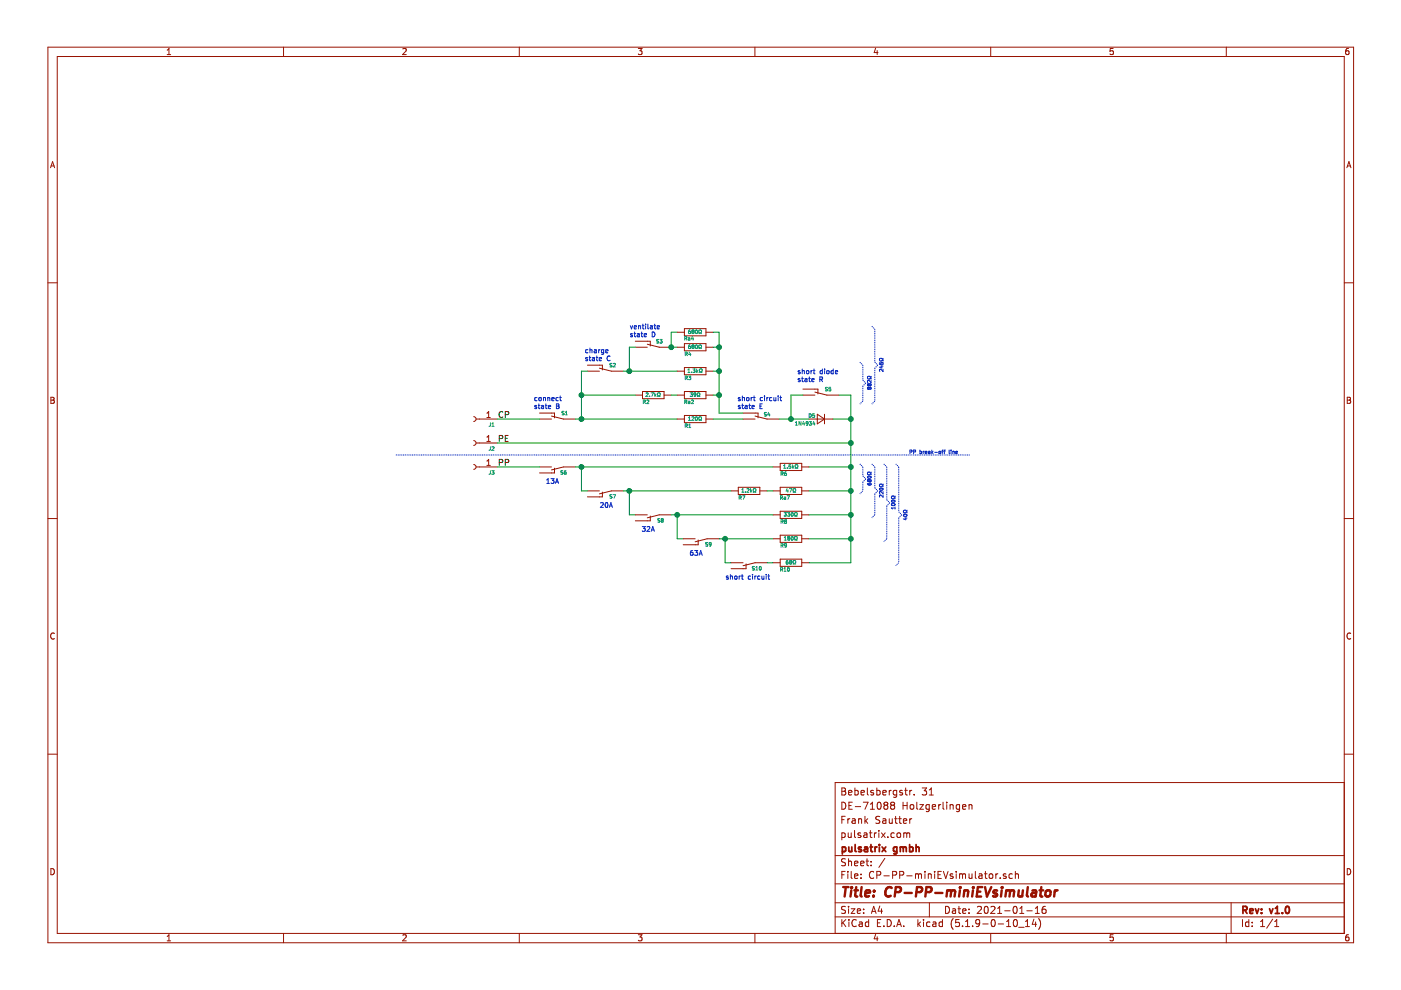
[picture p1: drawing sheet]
EESchema Schematic File Version 4
EELAYER 30 0
EELAYER END
$Descr A4 11693 8268
encoding utf-8
Sheet 1 1
Title "CP-PP-miniEVsimulator"
Date "2021-01-16"
Rev "v1.0"
Comp "pulsatrix gmbh"
Comment1 "pulsatrix.com"
Comment2 "Frank Sautter"
Comment3 "DE-71088 Holzgerlingen"
Comment4 "Bebelsbergstr. 31"
$EndDescr
$Comp
L _sauttefk:D D5
U 1 1
P 6850 3500
F 0 "D5" H 6925 3475 30  0000 C CNN
F 1 "1N4934" H 6980 3540 30  0000 C CNN
F 2 "Diode_THT:D_A-405_P7.62mm_Horizontal" H 6850 3500 60  0001 C CNN
F 3 "" H 6850 3500 60  0000 C CNN
F 4 "C146704" H 6850 3500 50  0001 C CNN "LCSC"
	1    6850 3500
	-1   0    0    1   
$EndComp
$Comp
L _sauttefk:R Ra2
U 1 1
P 5800 3300
F 0 "Ra2" H 5850 3360 30  0000 C CNN
F 1 "39Ω" H 5800 3300 30  0000 C CNN
F 2 "Resistor_THT:R_Axial_DIN0207_L6.3mm_D2.5mm_P7.62mm_Horizontal" H 5800 3300 60  0001 C CNN
F 3 "" H 5800 3300 60  0000 C CNN
F 4 "C58644" H 5800 3300 50  0001 C CNN "LCSC"
	1    5800 3300
	-1   0    0    1   
$EndComp
$Comp
L _sauttefk:R R3
U 1 1
P 5800 3100
F 0 "R3" H 5860 3160 30  0000 C CNN
F 1 "1.3kΩ" H 5800 3100 30  0000 C CNN
F 2 "Resistor_THT:R_Axial_DIN0207_L6.3mm_D2.5mm_P7.62mm_Horizontal" H 5800 3100 60  0001 C CNN
F 3 "" H 5800 3100 60  0000 C CNN
F 4 "C337167" H 5800 3100 50  0001 C CNN "LCSC"
	1    5800 3100
	-1   0    0    1   
$EndComp
Wire Wire Line
	5650 2900 5600 2900
Wire Wire Line
	5650 3300 5600 3300
Wire Wire Line
	5950 2900 6000 2900
Wire Wire Line
	6000 2900 6000 3100
Wire Wire Line
	6000 3300 5950 3300
Wire Wire Line
	5950 3100 6000 3100
Connection ~ 6000 3100
Wire Wire Line
	6000 3100 6000 3300
$Comp
L _sauttefk:Switch_SPDT S4
U 1 1
P 6350 3500
F 0 "S4" V 6310 3480 30  0000 R CNN
F 1 "Switch_SPDT" H 6125 3400 39  0001 L CNN
F 2 "_sauttefk:miniatureToggleSwitch_12.7x6.6" H 7100 3475 60  0001 C CNN
F 3 "" H 7100 3475 60  0000 C CNN
F 4 "C312276" H 6350 3500 50  0001 C CNN "LCSC"
	1    6350 3500
	0    -1   1    0   
$EndComp
$Comp
L _sauttefk:R R1
U 1 1
P 5800 3500
F 0 "R1" H 5860 3560 30  0000 C CNN
F 1 "120Ω" H 5800 3500 30  0000 C CNN
F 2 "Resistor_THT:R_Axial_DIN0207_L6.3mm_D2.5mm_P7.62mm_Horizontal" H 5800 3500 60  0001 C CNN
F 3 "" H 5800 3500 60  0000 C CNN
F 4 "C58619" H 5800 3500 50  0001 C CNN "LCSC"
	1    5800 3500
	-1   0    0    1   
$EndComp
Wire Wire Line
	5950 3500 6200 3500
Wire Wire Line
	6000 3300 6000 3450
Wire Wire Line
	6000 3450 6200 3450
Connection ~ 6000 3300
$Comp
L _sauttefk:Switch_SPDT S5
U 1 1
P 6850 3300
F 0 "S5" V 6800 3270 30  0000 R CNN
F 1 "Switch_SPDT" H 6625 3200 39  0001 L CNN
F 2 "_sauttefk:miniatureToggleSwitch_12.7x6.6" H 7600 3275 60  0001 C CNN
F 3 "" H 7600 3275 60  0000 C CNN
F 4 "C312276" H 6850 3300 50  0001 C CNN "LCSC"
	1    6850 3300
	0    -1   1    0   
$EndComp
Wire Wire Line
	6500 3500 6600 3500
Wire Wire Line
	6700 3300 6600 3300
Wire Wire Line
	6600 3300 6600 3500
Connection ~ 6600 3500
Wire Wire Line
	6600 3500 6750 3500
Wire Wire Line
	7000 3300 7100 3300
Wire Wire Line
	7100 3300 7100 3500
Wire Wire Line
	6950 3500 7100 3500
Connection ~ 7100 3500
Text Notes 6650 3200 0    40   ~ 0
short diode\nstate R
Text Notes 6150 3425 0    40   ~ 0
short circuit\nstate E
$Comp
L _sauttefk:R R6
U 1 1
P 6600 3900
F 0 "R6" H 6660 3960 30  0000 C CNN
F 1 "1.5kΩ" H 6600 3900 30  0000 C CNN
F 2 "Resistor_THT:R_Axial_DIN0207_L6.3mm_D2.5mm_P7.62mm_Horizontal" H 6600 3900 60  0001 C CNN
F 3 "" H 6600 3900 60  0000 C CNN
F 4 "C58620" H 6600 3900 50  0001 C CNN "LCSC"
	1    6600 3900
	-1   0    0    1   
$EndComp
$Comp
L _sauttefk:R Ra7
U 1 1
P 6600 4100
F 0 "Ra7" H 6650 4160 30  0000 C CNN
F 1 "47Ω" H 6600 4100 30  0000 C CNN
F 2 "Resistor_THT:R_Axial_DIN0207_L6.3mm_D2.5mm_P7.62mm_Horizontal" H 6600 4100 60  0001 C CNN
F 3 "" H 6600 4100 60  0000 C CNN
F 4 "C58604" H 6600 4100 50  0001 C CNN "LCSC"
	1    6600 4100
	-1   0    0    1   
$EndComp
$Comp
L _sauttefk:R R8
U 1 1
P 6600 4300
F 0 "R8" H 6660 4360 30  0000 C CNN
F 1 "330Ω" H 6600 4300 30  0000 C CNN
F 2 "Resistor_THT:R_Axial_DIN0207_L6.3mm_D2.5mm_P7.62mm_Horizontal" H 6600 4300 60  0001 C CNN
F 3 "" H 6600 4300 60  0000 C CNN
F 4 "C58608" H 6600 4300 50  0001 C CNN "LCSC"
	1    6600 4300
	-1   0    0    1   
$EndComp
$Comp
L _sauttefk:R R9
U 1 1
P 6600 4500
F 0 "R9" H 6660 4560 30  0000 C CNN
F 1 "180Ω" H 6600 4500 30  0000 C CNN
F 2 "Resistor_THT:R_Axial_DIN0207_L6.3mm_D2.5mm_P7.62mm_Horizontal" H 6600 4500 60  0001 C CNN
F 3 "" H 6600 4500 60  0000 C CNN
F 4 "C58665" H 6600 4500 50  0001 C CNN "LCSC"
	1    6600 4500
	-1   0    0    1   
$EndComp
$Comp
L _sauttefk:R R10
U 1 1
P 6600 4700
F 0 "R10" H 6650 4760 30  0000 C CNN
F 1 "68Ω" H 6600 4700 30  0000 C CNN
F 2 "Resistor_THT:R_Axial_DIN0207_L6.3mm_D2.5mm_P7.62mm_Horizontal" H 6600 4700 60  0001 C CNN
F 3 "" H 6600 4700 60  0000 C CNN
F 4 "C58629" H 6600 4700 50  0001 C CNN "LCSC"
	1    6600 4700
	-1   0    0    1   
$EndComp
Wire Wire Line
	6750 4700 7100 4700
Wire Wire Line
	7100 4700 7100 4500
Wire Wire Line
	6750 3900 7100 3900
Connection ~ 7100 3900
Wire Wire Line
	6750 4100 7100 4100
Connection ~ 7100 4100
Wire Wire Line
	7100 4100 7100 3900
Wire Wire Line
	6750 4300 7100 4300
Connection ~ 7100 4300
Wire Wire Line
	7100 4300 7100 4100
Wire Wire Line
	6750 4500 7100 4500
Connection ~ 7100 4500
Wire Wire Line
	7100 4500 7100 4300
Wire Notes Line
	7175 3875 7200 3900
Wire Notes Line
	7200 3900 7200 3975
Wire Notes Line
	7200 3975 7225 4000
Wire Notes Line
	7225 4000 7200 4025
Wire Notes Line
	7200 4025 7200 4100
Wire Notes Line
	7200 4100 7175 4125
Wire Notes Line
	7375 3875 7400 3900
Wire Notes Line
	7400 3900 7400 4175
Wire Notes Line
	7400 4175 7425 4200
Wire Notes Line
	7425 4200 7400 4225
Wire Notes Line
	7400 4225 7400 4500
Wire Notes Line
	7400 4500 7375 4525
Text Notes 7480 4260 1    30   ~ 0
100Ω
Wire Notes Line
	7475 3875 7500 3900
Wire Notes Line
	7500 3900 7500 4275
Wire Notes Line
	7500 4275 7525 4300
Wire Notes Line
	7525 4300 7500 4325
Wire Notes Line
	7500 4325 7500 4700
Wire Notes Line
	7500 4700 7475 4725
Text Notes 7580 4350 1    30   ~ 0
40Ω
Wire Notes Line
	3300 3800 8100 3800
Text Notes 8000 3800 2    30   ~ 0
PP break-off line
Wire Wire Line
	6400 4700 6450 4700
Text Notes 6050 4850 0    40   ~ 0
short circuit
Text Notes 5750 4650 0    40   ~ 0
63A
Text Notes 5350 4450 0    40   ~ 0
32A
Text Notes 5000 4250 0    40   ~ 0
20A
Text Notes 4550 4050 0    40   ~ 0
13A
Wire Wire Line
	6400 4100 6450 4100
$Comp
L _sauttefk:R R7
U 1 1
P 6250 4100
F 0 "R7" H 6310 4160 30  0000 C CNN
F 1 "1.2kΩ" H 6250 4100 30  0000 C CNN
F 2 "Resistor_THT:R_Axial_DIN0207_L6.3mm_D2.5mm_P7.62mm_Horizontal" H 6250 4100 60  0001 C CNN
F 3 "" H 6250 4100 60  0000 C CNN
F 4 "C58590" H 6250 4100 50  0001 C CNN "LCSC"
	1    6250 4100
	-1   0    0    1   
$EndComp
Text Label 4150 3900 0    50   ~ 0
PP
Wire Wire Line
	4500 3900 4150 3900
$Comp
L Connector:Conn_01x01_Female J3
U 1 1
P 3950 3900
F 0 "J3" H 3800 3950 30  0000 C CNN
F 1 "Conn_01x01_Female" H 3842 3783 30  0001 C CNN
F 2 "Connector_Wire:SolderWire-0.25sqmm_1x01_D0.65mm_OD2mm_Relief" H 3950 3900 50  0001 C CNN
F 3 "~" H 3950 3900 50  0001 C CNN
	1    3950 3900
	-1   0    0    1   
$EndComp
Wire Wire Line
	6050 4500 6000 4500
Connection ~ 6050 4500
Wire Wire Line
	6050 4700 6050 4500
Wire Wire Line
	6100 4700 6050 4700
Wire Wire Line
	6450 4500 6050 4500
Wire Wire Line
	5650 4300 5600 4300
Connection ~ 5650 4300
Wire Wire Line
	5650 4500 5650 4300
Wire Wire Line
	5700 4500 5650 4500
Wire Wire Line
	6450 4300 5650 4300
Wire Wire Line
	5250 4100 6100 4100
Connection ~ 5250 4100
Wire Wire Line
	5250 4300 5250 4100
Wire Wire Line
	5300 4300 5250 4300
Wire Wire Line
	5200 4100 5250 4100
Wire Wire Line
	4850 3900 6450 3900
Connection ~ 4850 3900
Wire Wire Line
	4850 4100 4850 3900
Wire Wire Line
	4900 4100 4850 4100
Wire Wire Line
	4800 3900 4850 3900
$Comp
L _sauttefk:Switch_SPDT S10
U 1 1
P 6250 4700
F 0 "S10" V 6200 4680 30  0000 R CNN
F 1 "Switch_SPDT" H 6025 4600 39  0001 L CNN
F 2 "_sauttefk:miniatureToggleSwitch_12.7x6.6" H 7000 4675 60  0001 C CNN
F 3 "" H 7000 4675 60  0000 C CNN
F 4 "C312276" H 6250 4700 50  0001 C CNN "LCSC"
	1    6250 4700
	0    -1   -1   0   
$EndComp
$Comp
L _sauttefk:Switch_SPDT S9
U 1 1
P 5850 4500
F 0 "S9" V 5800 4470 30  0000 R CNN
F 1 "Switch_SPDT" H 5625 4400 39  0001 L CNN
F 2 "_sauttefk:miniatureToggleSwitch_12.7x6.6" H 6600 4475 60  0001 C CNN
F 3 "" H 6600 4475 60  0000 C CNN
F 4 "C312276" H 5850 4500 50  0001 C CNN "LCSC"
	1    5850 4500
	0    -1   -1   0   
$EndComp
$Comp
L _sauttefk:Switch_SPDT S8
U 1 1
P 5450 4300
F 0 "S8" V 5400 4270 30  0000 R CNN
F 1 "Switch_SPDT" H 5225 4200 39  0001 L CNN
F 2 "_sauttefk:miniatureToggleSwitch_12.7x6.6" H 6200 4275 60  0001 C CNN
F 3 "" H 6200 4275 60  0000 C CNN
F 4 "C312276" H 5450 4300 50  0001 C CNN "LCSC"
	1    5450 4300
	0    -1   -1   0   
$EndComp
$Comp
L _sauttefk:Switch_SPDT S7
U 1 1
P 5050 4100
F 0 "S7" V 5000 4070 30  0000 R CNN
F 1 "Switch_SPDT" H 4825 4000 39  0001 L CNN
F 2 "_sauttefk:miniatureToggleSwitch_12.7x6.6" H 5800 4075 60  0001 C CNN
F 3 "" H 5800 4075 60  0000 C CNN
F 4 "C312276" H 5050 4100 50  0001 C CNN "LCSC"
	1    5050 4100
	0    -1   -1   0   
$EndComp
$Comp
L _sauttefk:Switch_SPDT S6
U 1 1
P 4650 3900
F 0 "S6" V 4600 3880 30  0000 R CNN
F 1 "Switch_SPDT" H 4425 3800 39  0001 L CNN
F 2 "_sauttefk:miniatureToggleSwitch_12.7x6.6" H 5400 3875 60  0001 C CNN
F 3 "" H 5400 3875 60  0000 C CNN
F 4 "C312276" H 4650 3900 50  0001 C CNN "LCSC"
	1    4650 3900
	0    -1   -1   0   
$EndComp
$Comp
L _sauttefk:R R4
U 1 1
P 5800 2900
F 0 "R4" H 5860 2960 30  0000 C CNN
F 1 "680Ω" H 5800 2900 30  0000 C CNN
F 2 "Resistor_THT:R_Axial_DIN0207_L6.3mm_D2.5mm_P7.62mm_Horizontal" H 5800 2900 60  0001 C CNN
F 3 "" H 5800 2900 60  0000 C CNN
F 4 "C58599" H 5800 2900 50  0001 C CNN "LCSC"
	1    5800 2900
	-1   0    0    1   
$EndComp
Connection ~ 7100 3700
Wire Wire Line
	7100 3900 7100 3700
Wire Wire Line
	7100 3500 7100 3700
Text Label 4150 3700 0    50   ~ 0
PE
Wire Wire Line
	4150 3700 7100 3700
$Comp
L Connector:Conn_01x01_Female J2
U 1 1
P 3950 3700
F 0 "J2" H 3800 3750 30  0000 C CNN
F 1 "Conn_01x01_Female" H 3842 3583 30  0001 C CNN
F 2 "Connector_Wire:SolderWire-0.25sqmm_1x01_D0.65mm_OD2mm_Relief" H 3950 3700 50  0001 C CNN
F 3 "~" H 3950 3700 50  0001 C CNN
	1    3950 3700
	-1   0    0    1   
$EndComp
Text Label 4150 3500 0    50   ~ 0
CP
$Comp
L Connector:Conn_01x01_Female J1
U 1 1
P 3950 3500
F 0 "J1" H 3800 3550 30  0000 C CNN
F 1 "Conn_01x01_Female" H 3842 3383 30  0001 C CNN
F 2 "Connector_Wire:SolderWire-0.25sqmm_1x01_D0.65mm_OD2mm_Relief" H 3950 3500 50  0001 C CNN
F 3 "~" H 3950 3500 50  0001 C CNN
	1    3950 3500
	-1   0    0    1   
$EndComp
Text Notes 5250 2825 0    40   ~ 0
ventilate\nstate D
Text Notes 4875 3025 0    40   ~ 0
charge\nstate C
Text Notes 4450 3425 0    40   ~ 0
connect\nstate B
Wire Wire Line
	4500 3500 4150 3500
Connection ~ 4850 3500
Wire Wire Line
	5650 3500 4850 3500
Wire Wire Line
	4850 3500 4850 3300
Wire Wire Line
	4800 3500 4850 3500
Wire Wire Line
	4900 3100 4850 3100
Wire Wire Line
	5250 3100 5650 3100
Connection ~ 5250 3100
Wire Wire Line
	5250 2900 5250 3100
Wire Wire Line
	5300 2900 5250 2900
Wire Wire Line
	5200 3100 5250 3100
Wire Wire Line
	4850 3300 5300 3300
Connection ~ 4850 3300
Wire Wire Line
	4850 3100 4850 3300
$Comp
L _sauttefk:Switch_SPDT S3
U 1 1
P 5450 2900
F 0 "S3" V 5400 2880 30  0000 R CNN
F 1 "Switch_SPDT" H 5225 2800 39  0001 L CNN
F 2 "_sauttefk:miniatureToggleSwitch_12.7x6.6" H 6200 2875 60  0001 C CNN
F 3 "" H 6200 2875 60  0000 C CNN
F 4 "C312276" H 5450 2900 50  0001 C CNN "LCSC"
	1    5450 2900
	0    -1   1    0   
$EndComp
$Comp
L _sauttefk:Switch_SPDT S2
U 1 1
P 5050 3100
F 0 "S2" V 5000 3070 30  0000 R CNN
F 1 "Switch_SPDT" H 4825 3000 39  0001 L CNN
F 2 "_sauttefk:miniatureToggleSwitch_12.7x6.6" H 5800 3075 60  0001 C CNN
F 3 "" H 5800 3075 60  0000 C CNN
F 4 "C312276" H 5050 3100 50  0001 C CNN "LCSC"
	1    5050 3100
	0    -1   1    0   
$EndComp
$Comp
L _sauttefk:R R2
U 1 1
P 5450 3300
F 0 "R2" H 5510 3360 30  0000 C CNN
F 1 "2.7kΩ" H 5450 3300 30  0000 C CNN
F 2 "Resistor_THT:R_Axial_DIN0207_L6.3mm_D2.5mm_P7.62mm_Horizontal" H 5450 3300 60  0001 C CNN
F 3 "" H 5450 3300 60  0000 C CNN
F 4 "C58615" H 5450 3300 50  0001 C CNN "LCSC"
	1    5450 3300
	-1   0    0    1   
$EndComp
$Comp
L _sauttefk:Switch_SPDT S1
U 1 1
P 4650 3500
F 0 "S1" V 4600 3470 30  0000 R CNN
F 1 "Switch_SPDT" H 4425 3400 39  0001 L CNN
F 2 "_sauttefk:miniatureToggleSwitch_12.7x6.6" H 5400 3475 60  0001 C CNN
F 3 "" H 5400 3475 60  0000 C CNN
F 4 "C312276" H 4650 3500 50  0001 C CNN "LCSC"
	1    4650 3500
	0    -1   1    0   
$EndComp
$Comp
L _sauttefk:R Ra4
U 1 1
P 5800 2775
F 0 "Ra4" H 5850 2830 30  0000 C CNN
F 1 "680Ω" H 5800 2775 30  0000 C CNN
F 2 "Resistor_THT:R_Axial_DIN0207_L6.3mm_D2.5mm_P7.62mm_Horizontal" H 5800 2775 60  0001 C CNN
F 3 "" H 5800 2775 60  0000 C CNN
F 4 "C58599" H 5800 2775 50  0001 C CNN "LCSC"
	1    5800 2775
	-1   0    0    1   
$EndComp
Wire Wire Line
	5950 2775 6000 2775
Wire Wire Line
	6000 2775 6000 2900
Connection ~ 6000 2900
Wire Wire Line
	5650 2775 5600 2775
Wire Wire Line
	5600 2775 5600 2900
Connection ~ 5600 2900
Wire Notes Line
	7175 3025 7200 3050
Wire Notes Line
	7200 3050 7200 3175
Wire Notes Line
	7200 3175 7225 3200
Wire Notes Line
	7225 3200 7200 3225
Wire Notes Line
	7200 3225 7200 3350
Wire Notes Line
	7200 3350 7175 3375
Text Notes 7280 3260 1    30   ~ 0
882Ω
Text Notes 7380 4160 1    30   ~ 0
220Ω
Wire Notes Line
	7300 4300 7275 4325
Wire Notes Line
	7300 4125 7300 4300
Wire Notes Line
	7325 4100 7300 4125
Wire Notes Line
	7300 4075 7325 4100
Wire Notes Line
	7300 3900 7300 4075
Wire Notes Line
	7275 3875 7300 3900
Text Notes 7280 4060 1    30   ~ 0
680Ω
Wire Notes Line
	7275 2725 7300 2750
Wire Notes Line
	7300 2750 7300 3025
Wire Notes Line
	7300 3025 7325 3050
Wire Notes Line
	7325 3050 7300 3075
Wire Notes Line
	7300 3075 7300 3350
Wire Notes Line
	7300 3350 7275 3375
Text Notes 7380 3110 1    30   ~ 0
245Ω
$EndSCHEMATC
